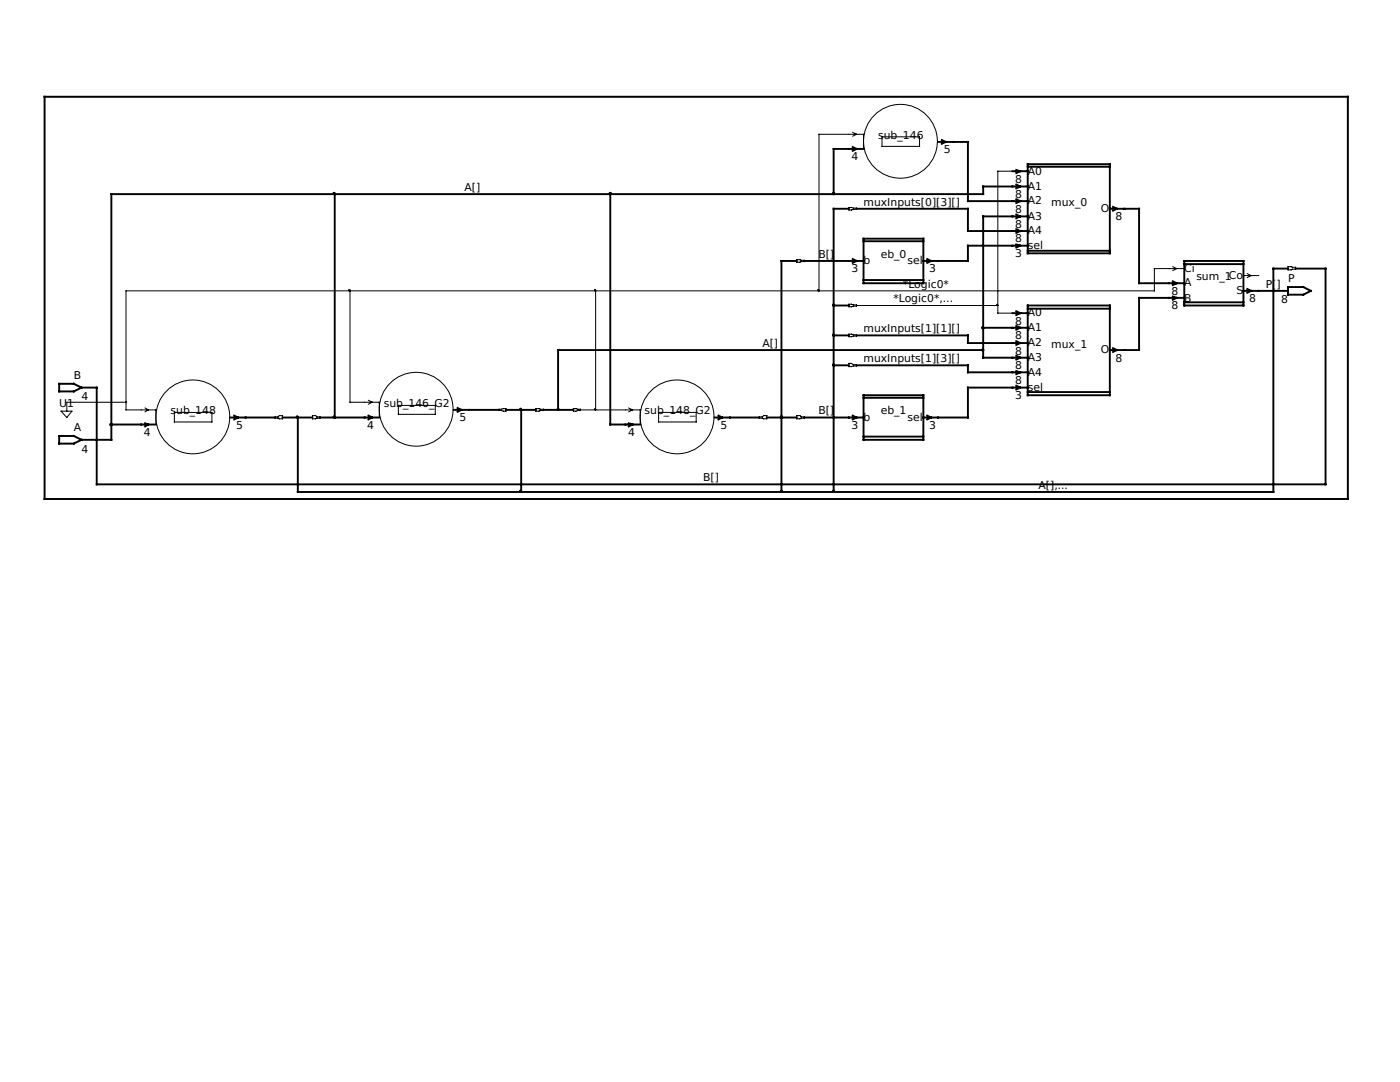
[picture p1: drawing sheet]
<svg xmlns="http://www.w3.org/2000/svg" width="279mm" height="216mm" viewBox="0 0 279 216" stroke-linecap="round" stroke-linejoin="round" font-family="sans-serif">
<g fill="none" stroke="#000" stroke-width=".2">
<path d="M8.9 19.3h260.1v80.3h-260.1zM170.2 26.4l.7 .4-.7 .4M172.3 29.7v-2.9h-8.9v31.2M176 27.3h7.5v1.9h-7.5zM202.1 34.2h-3v28.3h3M69.9 58v22.3h5.8v3M118.9 58v23.8M159 51.8l1.5 .1v.3l-1.5 .1zM169.4 41.4l1.5 .1v.3l-1.5 .1zM234.1 53.2l.7 .4-.7 .4M236.3 53.6h-5.9v4.4h-205.3v23.8h6v2.9M248.2 55h3"/>
<path d="M248.9 54.6l.8 .4-.8 .4M257 53.2l1.6 .1v.4l-1.6 .1zM73.5 79.9l.8 .4-.8 .3M169.4 60.7l1.5 .1v.3l-1.5 .1zM169.4 66.7l1.5 .1v.3l-1.5 .1zM169.4 72.5h.5l.4 .3h.6v.2l-1.5 .2zM170.9 61h28.2M12.2 82h2.2l-1.1 1.3zM25.1 80.3h-11.8v1.7M29 81.4l.6 .4-.6 .4M34.8 82.3h7.5v1.9h-7.5zM54.9 83.2h.6l.3-.3h.6v.7l-1.5-.2z"/>
<path d="M62.4 82.9h.6l.2 .3h.7v.2l-1.5 .2zM79.5 80.9h7.4v1.8h-7.4zM99.6 81.7l1.4-.2v.5l-1.4-.1zM106.9 81.5l1.6 .2v.2l-1.6 .1zM114.4 81.5l1.4 .2v.2l-1.4 .1zM115.8 81.8h12v2.9M125.5 81.4l.7 .4-.7 .4M131.4 82.3h7.5v1.9h-7.5zM151.5 83.2h.6l.3-.3h.6v.7l-1.5-.2zM159 82.9h.6l.3 .3h.6v.2l-1.5 .2z"/>
<circle cx="179.7" cy="28.2" r="7.4"/>
<circle cx="38.5" cy="83.2" r="7.4"/>
<circle cx="83.1" cy="81.7" r="7.4"/>
<circle cx="135.1" cy="83.2" r="7.4"/>
</g>
<g fill="none" stroke="#000" stroke-width=".38">
<path d="M8.9 19.3h260.1v80.3h-260.1zM66.8 38.7v44.6M121.8 38.7v46h6M170.2 29.3l.7 .4-.7 .4M172.3 29.7h-5.9v9M187.2 28.3h6v11.8h11.9M188 27.9l.7 .4-.7 .4M202.1 34.2h3M202.8 33.9l.8 .3-.8 .3M202.8 36.8l.8 .4-.8 .4M202.8 39.8l.8 .3-.8 .4M205.1 32.8h16.4v17.7h-16.4z"/>
<path d="M205.1 37.2h-8.9v1.5h-174v49.1h-5.9M205.1 33.3h16.4M159 52.1h-3v46.1M160.5 52.1h11.8M169.4 41.7h-3v56.5M170.2 51.7l.7 .4-.7 .4M170.9 41.7h22.3v4.4h11.9M172.3 47.6h12v8.9h-12zM172.3 48.1h12M172.3 55.9h12M185 51.7l.8 .4-.8 .4M202.8 42.8l.8 .4-.8 .4"/>
<path d="M202.8 45.7l.8 .4-.8 .4M202.8 48.8l.8 .2-.8 .4M205.1 49h-11.9v3.1h-8.9M205.1 50h16.4M205.1 43.2h-8.9v28.2h8.9M221.5 41.7h5.8v14.8h9M222.1 41.3l.8 .4-.8 .3M234.1 56.1l.7 .4-.7 .4M234.1 59.2l.7 .2-.7 .4M236.3 52.1h11.9v8.9h-11.9zM236.3 52.7h11.9M236.3 59.4h-9v10.5h-5.8"/>
<path d="M248.2 58h8.8M248.9 57.7l.8 .3-.8 .4M257 57.3h3.1l1.5 .7-1.5 .8h-3.1zM257 53.6h-2.9v44.6h-194.7v-14.9M258.6 53.6h5.9v43h-245.2v-19.3h-3M11.8 76.6h2.9l1.6 .7-1.6 .8h-2.9zM166.4 61h3M166.4 66.9h3M166.4 72.9h3M170.9 66.9h22.3v1.6h11.9M170.9 72.9h22.3v1.4h11.9M172.3 78.9h12v8.9h-12z"/>
<path d="M172.3 79.4h12M196.2 65.4h8.9M196.2 69.9h-84.8v11.9M202.1 62.5h3M202.8 62.1l.8 .4-.8 .4M202.8 65l.8 .4-.8 .4M202.8 68.1l.8 .4-.8 .3M202.8 71l.8 .4-.8 .4M202.8 74l.8 .3-.8 .4M202.8 77l.8 .3-.8 .4M205.1 61h16.4v17.9h-16.4zM205.1 61.6h16.4"/>
<path d="M205.1 78.2h16.4M205.1 77.3h-11.9v6h-8.9M222.1 69.5l.8 .4-.8 .3M236.3 60.3h11.9M11.8 87h2.9l1.6 .8-1.6 .7h-2.9zM22.2 84.7h8.9M29 84.5l.6 .2-.6 .4M46 83.3h8.9M46.7 82.9l.8 .4-.8 .4M56.4 83.3h6M63.9 83.3h11.8M73.5 82.9l.8 .4-.8 .4"/>
<path d="M90.6 81.8h9M91.3 81.4l.8 .4-.8 .4M101 81.8h5.9M104 81.8v16.4M108.5 81.8h5.9M125.5 84.5l.7 .2-.7 .4M142.6 83.3h8.9M143.4 82.9l.7 .4-.7 .4M153 83.3h6M160.5 83.3h11.8M170.2 82.9l.7 .4-.7 .4M172.3 87.1h12"/>
<path d="M185 82.9l.8 .4-.8 .4"/>
<circle cx="66.7" cy="38.6" r=".13"/>
<circle cx="121.8" cy="38.6" r=".13"/>
<circle cx="166.4" cy="38.6" r=".13"/>
<circle cx="166.4" cy="72.8" r=".13"/>
<circle cx="166.4" cy="66.8" r=".13"/>
<circle cx="166.4" cy="60.8" r=".13"/>
<circle cx="196.1" cy="69.9" r=".13"/>
<circle cx="196.1" cy="65.4" r=".13"/>
<circle cx="22.1" cy="84.7" r=".13"/>
<circle cx="59.3" cy="83.2" r=".13"/>
<circle cx="66.7" cy="83.2" r=".13"/>
<circle cx="103.9" cy="98" r=".13"/>
<circle cx="103.9" cy="81.7" r=".13"/>
<circle cx="111.4" cy="81.7" r=".13"/>
<circle cx="156" cy="98" r=".13"/>
<circle cx="156" cy="83.2" r=".13"/>
<circle cx="166.4" cy="98" r=".13"/>
</g>
<g fill="#000" stroke="#000" stroke-width=".2">
<circle cx="69.7" cy="57.9" r=".13"/>
<circle cx="118.7" cy="57.9" r=".13"/>
<circle cx="163.3" cy="57.9" r=".13"/>
<circle cx="199" cy="60.8" r=".13"/>
<circle cx="25.1" cy="80.3" r=".13"/>
<circle cx="118.7" cy="81.7" r=".13"/>
</g>
<g font-size="2.2">
<text x="175.3" y="27.7">sub_146</text>
<text x="169.9" y="32">4</text>
<text x="188.3" y="30.6">5</text>
<text x="205.1" y="34.9">A0</text>
<text x="92.7" y="38.1">A[]</text>
<text x="172.3" y="41">muxInputs[0][3][]</text>
<text x="202.6" y="36.4">8</text>
<text x="202.6" y="39.5">8</text>
<text x="205.1" y="37.8">A1</text>
<text x="205.1" y="40.8">A2</text>
<text x="209.8" y="41">mux_0</text>
<text x="202.6" y="42.4">8</text>
<text x="202.6" y="45.5">8</text>
<text x="205.1" y="43.8">A3</text>
<text x="205.1" y="46.7">A4</text>
<text x="219.7" y="42.3">O</text>
<text x="222.6" y="43.9">8</text>
<text x="163.3" y="51.4">B[]</text>
<text x="172.3" y="52.7">b</text>
<text x="175.8" y="51.4">eb_0</text>
<text x="181.1" y="52.7">sel</text>
<text x="202.6" y="48.4">8</text>
<text x="202.6" y="51.3">3</text>
<text x="205.1" y="49.8">sel</text>
<text x="169.9" y="54.4">3</text>
<text x="180.2" y="57.4">*Logic0*</text>
<text x="185.4" y="54.4">3</text>
<text x="233.8" y="58.8">8</text>
<text x="236.3" y="54.2">Ci</text>
<text x="236.3" y="57.2">A</text>
<text x="238.8" y="55.9">sum_1Co</text>
<text x="246.8" y="58.7">S</text>
<text x="252.6" y="57.4">P[</text>
<text x="254.7" y="57.4">]</text>
<text x="257" y="56.3">P</text>
<text x="178.3" y="60.3">*Logic0*,...</text>
<text x="202.6" y="64.8">8</text>
<text x="205.1" y="63.1">A0</text>
<text x="233.8" y="61.7">8</text>
<text x="236.3" y="60.2">B</text>
<text x="249.3" y="60.3">8</text>
<text x="255.7" y="60.5">8</text>
<text x="152.1" y="69.2">A[]</text>
<text x="172.3" y="66.3">muxInputs[1][1][]</text>
<text x="202.6" y="67.7">8</text>
<text x="202.6" y="70.7">8</text>
<text x="205.1" y="66">A1</text>
<text x="205.1" y="69.1">A2</text>
<text x="209.8" y="69.3">mux_1</text>
<text x="219.7" y="70.5">O</text>
<text x="14.7" y="75.6">B</text>
<text x="172.3" y="72.3">muxInputs[1][3][]</text>
<text x="202.6" y="73.7">8</text>
<text x="202.6" y="76.6">8</text>
<text x="205.1" y="72">A3</text>
<text x="205.1" y="75.1">A4</text>
<text x="205.1" y="78">sel</text>
<text x="222.6" y="72.1">8</text>
<text x="11.8" y="81.2">U1</text>
<text x="16.3" y="79.9">4</text>
<text x="34" y="82.7">sub_148</text>
<text x="76.6" y="81.2">sub_146_G2</text>
<text x="128.7" y="82.7">sub_148_G2</text>
<text x="163.3" y="82.7">B[]</text>
<text x="172.3" y="83.9">b</text>
<text x="175.8" y="82.7">eb_1</text>
<text x="181.1" y="83.9">sel</text>
<text x="202.6" y="79.6">3</text>
<text x="14.7" y="86">A</text>
<text x="28.7" y="87">4</text>
<text x="47.1" y="85.6">5</text>
<text x="73.3" y="85.6">4</text>
<text x="91.7" y="84.1">5</text>
<text x="125.3" y="87">4</text>
<text x="143.8" y="85.6">5</text>
<text x="169.9" y="85.6">3</text>
<text x="185.4" y="85.6">3</text>
<text x="16.3" y="90.3">4</text>
<text x="140.3" y="96">B[]</text>
<text x="207.3" y="97.5">A[],...</text>
</g>
</svg>
